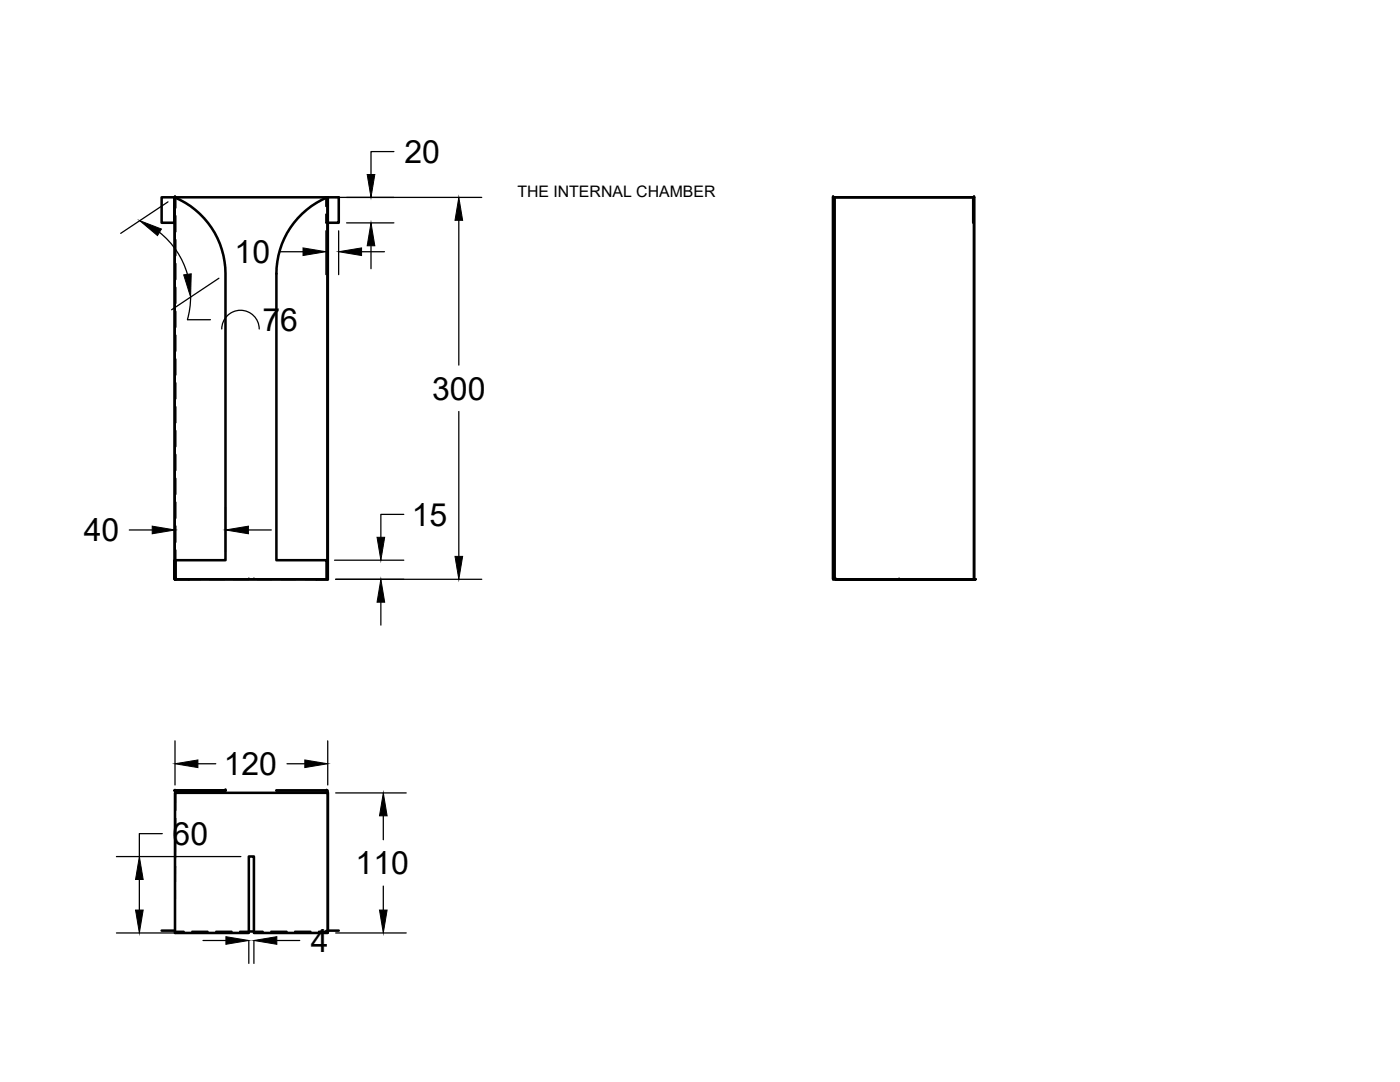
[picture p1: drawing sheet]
<svg xmlns="http://www.w3.org/2000/svg" width="279mm" height="216mm" viewBox="0 0 279 216" stroke-linecap="round" stroke-linejoin="round" font-family="sans-serif">
<!-- layer: MD_Visible -->
<g fill="none" stroke="#000" stroke-width=".51">
<path d="M32.3 39.4h2.5v5.1h-2.5zM34.9 39.4l.2 .1M35 39.4h30.4v76.2h-30.5v-3.8h10.1v-57.2a16.5 16.5 0 0 0-10.2-15.2v76.2h2.9M65.1 39.5v-.1h2.5v5.1h-2.3M166.3 39.4v76.2zM166.5 39.4h27.9v76.2h-27.9zM194.2 39.4v5.1M60.3 42.7a16 16 0 0 1 5-3.3v76.2h-2.2h2.1v-3.8h-10v-57.2a16.4 16.4 0 0 1 5.1-11.9zM35.1 111.8v3.8M166.5 115.6v-76.2h27.9v76.2M166.7 115.6h28zM34.8 157.7h2.9z"/>
<path d="M34.9 158.2h30.5v28h-14.7v-15.3h-1v15.3h-14.8zM35.1 158v.2M37.7 157.7h7.3h-7.3M55.2 157.7h10.1zM65.4 158v27.9M32.3 185.7h2.5M49.7 185.9h1M65.4 185.7h2.2"/>
</g>
<!-- layer: MD_Hidden -->
<g fill="#000">
<circle cx="34.9" cy="115.6" r=".18"/>
<circle cx="35.1" cy="115.6" r=".18"/>
<circle cx="49.7" cy="115.6" r=".18"/>
<circle cx="50.7" cy="115.6" r=".18"/>
<circle cx="166.3" cy="115.6" r=".18"/>
<circle cx="166.3" cy="111.8" r=".18"/>
<circle cx="179.4" cy="115.6" r=".18"/>
<circle cx="194.4" cy="115.6" r=".18"/>
<circle cx="34.9" cy="157.7" r=".18"/>
<circle cx="65.2" cy="157.7" r=".18"/>
</g>
<g fill="none" stroke="#000" stroke-width=".36">
<path d="M34.9 39.4h.1M34.9 39.4v4M35.1 39.5v2M65.1 39.5v1.7M65.3 39.4h.1M194.4 39.4v3.9M34.9 45v3.1M34.9 49.7v3.2M34.9 54.5v3.2M34.9 59.2v3.2M35.1 43.1v3.1M35.1 47.8v3.2"/>
<path d="M35.1 52.6v3.2M35.1 57.4v3.1M65.1 42.8v1.7h.2M194.4 44.9v3.2M194.4 49.7v3.2M194.4 54.5v3.1M194.4 59.2v3.2M34.9 64v3.2M34.9 68.8v3.1M34.9 73.5v3.2M34.9 78.3v3.2M35.1 62.1v3.2"/>
<path d="M35.1 66.9v3.2M35.1 71.6v3.2M35.1 76.4v3.2M194.4 64v3.2M194.4 68.7v3.2M194.4 73.5v3.2M194.4 78.3v3.1M34.9 83.1v3.1M34.9 87.8v3.2M34.9 92.6v3.2M34.9 97.3v3.2M35.1 81.2v3.1"/>
<path d="M35.1 85.9v3.2M35.1 90.7v3.2M35.1 95.5v3.1M194.4 83v3.2M194.4 87.8v3.2M194.4 92.6v3.1M194.4 97.3v3.2M34.9 115.6v-4v4h.2M34.9 102.1v3.2M34.9 106.9v3.1M35.1 100.2v3.2M35.1 105v3.2"/>
<path d="M35.1 109.8v2M37.7 115.6h2.4M41.7 115.6h3.2M46.4 115.6h3.2M51.2 115.6h3.2M56 115.6h3.2M60.7 115.6h2.4M65.2 115.6h.2M166.5 115.6h3.6M171.7 115.6h3.2M176.5 115.6h3.2M181.3 115.6h3.1"/>
<path d="M186 115.6h3.2M190.8 115.6h3.6v-4v4M194.4 102.1v3.2M194.4 106.8v3.2M35.1 158.2l-.1 3.5M35 177.6l-.1 3.2M35 172.8v3.2M35 168.1v3.1M35 163.3v3.2M34.9 182.4v3.5h1.8M38.3 185.9h3.2M43.1 185.9h3.2"/>
<path d="M47.9 185.9h1.8M50.7 185.9h1.8M54.1 185.9h3.2M58.8 185.9h3.2M63.6 185.9h1.8M65.1 185.7h.3"/>
</g>
<!-- layer: MD_Visible -->
<g fill="#000">
<circle cx="34.9" cy="39.4" r=".25"/>
<circle cx="166.3" cy="39.4" r=".25"/>
<circle cx="194.4" cy="39.4" r=".25"/>
<circle cx="34.9" cy="115.6" r=".25"/>
<circle cx="35.1" cy="115.6" r=".25"/>
<circle cx="166.7" cy="115.6" r=".25"/>
<circle cx="35.1" cy="158" r=".25"/>
<circle cx="45" cy="157.7" r=".25"/>
</g>
<!-- layer: 0 -->
<g fill="none" stroke="#000" stroke-width=".25">
<path d="M66.9 39.4h29.2M78.6 30.2h-4.6v4.6M31.8 46.4a16.5 16.5 0 0 1 5.6 8.3M33.5 40.3l-9.4 6.3M38 59.3l-.1 1.9-.5 2.6M43.7 55.5l-9.5 6.3M55.9 50.2h4.6M65 46.1v8.7M67.6 46.1v8.7M69.2 44.5h9.4M72.2 50.2h4.5M74 49v4.6"/>
<path d="M91.6 44v28.9M37.4 63.8h4.6M44.3 65.6a3.7 3.7 0 0 1 3.7-3.7 3.7 3.7 0 0 1 3.7 3.7M91.6 82.1v28.9M25.8 105.7h4.6M34.9 101.2v9M45 101.2v9M49.6 105.7h4.5M66.8 111.8h13.8M67 115.6h29.1M80.6 102.6h-4.6v4.6M76 120.2v4.5"/>
<path d="M34.9 147.8v8.8M39.5 152.4h3.6M57.3 152.4h3.5M65.4 147.8v8.8M67 158.2h14.1M23.2 170.9h24.9M27.8 175.5v6.1M32.4 166.3h-4.6v4.6M76.5 162.8v4.8M76.5 176.8v4.8M23.2 186.2h24.9M40.5 187.7h4.6"/>
<path d="M49.7 187.7v4.5M50.7 187.7v4.5M55.2 187.7h4.6M67 186.2h14.1"/>
</g>
<g fill="#000" stroke="#000" stroke-width=".2">
<path d="M73.3 34.8h1.5l-.8 4.6zM27.9 44l4.3 1.7-.8 1.3zM36.7 54.8l1.5-.2-.2 4.7zM60.5 49.5l4.5 .7-4.5 .8zM67.6 50.2l4.6-.7v1.5zM74 44.5l.8 4.5h-1.5zM91.6 39.4l.7 4.6h-1.5zM30.4 105l4.5 .7-4.5 .8zM45 105.7l4.6-.7v1.5zM75.2 107.2h1.6l-.8 4.6zM90.8 111h1.5l-.7 4.6zM76 115.6l.8 4.6h-1.6z"/>
<path d="M34.9 152.4l4.6-.8v1.6zM60.8 151.6l4.6 .8-4.6 .8zM27.8 170.9l.8 4.6h-1.5zM76.5 158.2l.8 4.6h-1.6zM27.1 181.6h1.5l-.8 4.6zM45.1 186.9l4.6 .8-4.6 .7zM50.7 187.7l4.5-.8v1.5zM75.7 181.6h1.6l-.8 4.6z"/>
</g>
<g font-size="6.4">
<text x="80.7" y="32.5">20</text>
<text x="46.8" y="52.5">10</text>
<text x="52.4" y="66">76</text>
<text x="86.3" y="79.7">300</text>
<text x="82.2" y="104.9">15</text>
<text x="16.7" y="108">40</text>
<text x="44.6" y="154.7">120</text>
<text x="34.4" y="168.6">60</text>
<text x="71" y="174.4">110</text>
<text x="62" y="189.9">4</text>
</g>
<text font-size="3.2" x="103.3" y="39.3">THE INTERNAL CHAMBER</text>
</svg>
